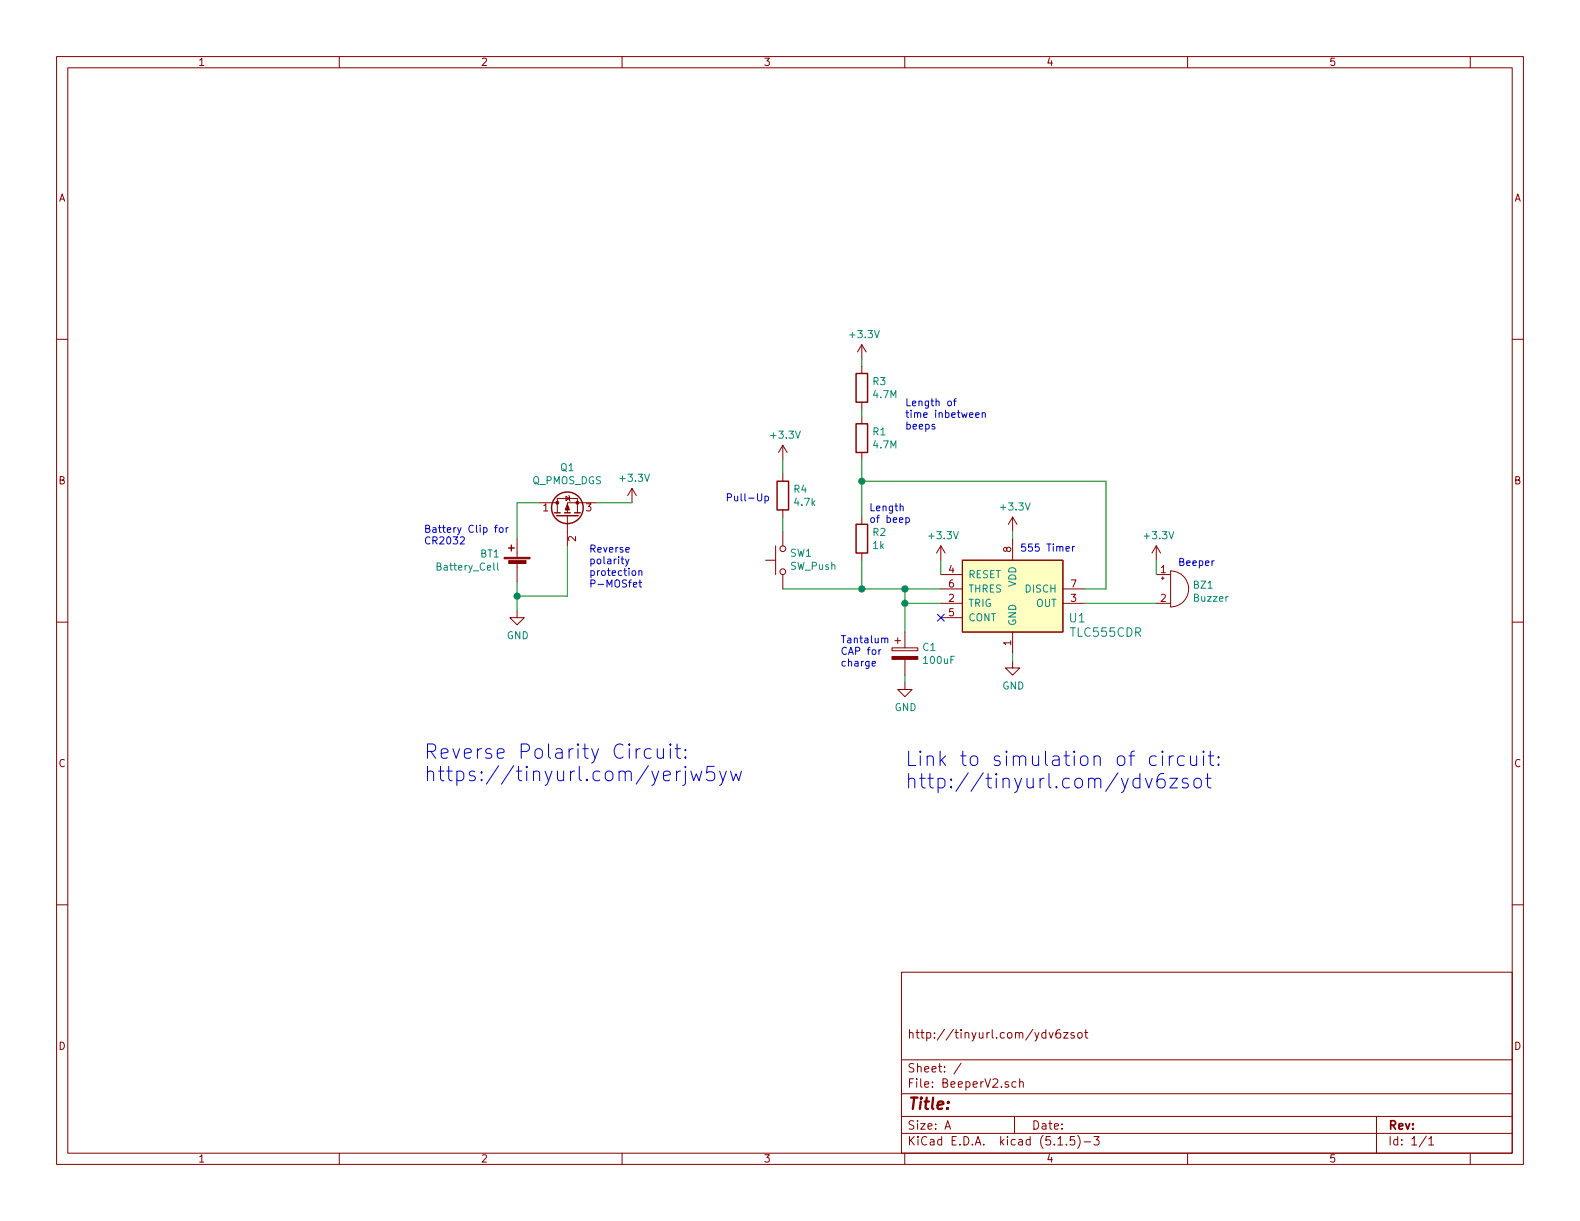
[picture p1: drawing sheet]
<svg xmlns="http://www.w3.org/2000/svg" width="279mm" height="216mm" viewBox="0 0 279 216" stroke-linecap="round" stroke-linejoin="round" font-family="sans-serif">
<g fill="none" stroke="#840000" stroke-width=".18">
<path d="M10 10h259.4v195.9h-259.4zM12 12h255.4v191.9h-255.4zM60 10v2M110 10v2M160 10v2M210 10v2M260 10v2M10 60h2M267.4 60h2M138.4 78.7v2.6M138.4 78.7l-.7 1.3M138.4 78.7l.8 1.3"/>
<path d="M152.4 61v2.5M152.4 64.8v1.2M152.4 71.1v1.3M152.4 73.7v1.2M152.4 61l-.8 1.2M152.4 61l.8 1.2M91.4 95.3v3.3M91.4 99.6v3.3M95.2 88.9h3.4M98.6 90.7v-2.6h3.5v2.6M100.1 87.8l.6 .3-.6 .4zM100.3 91.2v5.3"/>
<path d="M100.6 87.6l.1 .2v.7l.1 .1M105.4 88.9h-5.1v1.8M111.8 86.4l-.8 1.2M111.8 86.4v2.5M111.8 86.4l.7 1.2M135.4 99.1h1.8M137.2 96.5v5.1M138.4 83.8v1.3M138.4 90.2v1.2M138.4 94v2.5M152.4 80v1.3M152.4 91.4v1.3"/>
<path d="M152.4 97.8v1.3M166.4 96.5l-.8 1.3M166.4 96.5v2.6M166.4 96.5l.7 1.3M170.2 99.1h17.8v12.7h-17.8zM179.1 91.4l-.8 1.3M179.1 91.4v2.6M179.1 95.3v3.8M179.1 91.4l.7 1.3M204.5 96.5l-.8 1.3M204.5 96.5v2.6M204.5 96.5l.7 1.3"/>
<path d="M10 110h2M91.4 108v1.2h1.3l-1.3 1.3-1.2-1.3h1.2M138.4 101.6v2.5M157.7 114.6h4.6v.5h-4.6zM158.2 113.3h1.1M158.7 112.8v1M160 111.8v2.8M160 116.6v2.8M166.4 101.6h3.8M166.4 106.7h3.8M166.4 109.2h3.8M166.4 104.1h3.8"/>
<path d="M179.1 116.8v1.3h1.2l-1.2 1.3-1.3-1.3h1.3M179.1 111.8v3.8M188 106.7h3.8M188 104.1h3.8M204.5 101.6h2.5M204.5 106.7h2.5M205.4 102.2h.5M205.6 102v.5M207 101a3.2 3.2 0 0 1 3.2 3.1 3.2 3.2 0 0 1-3.2 3.2zM267.4 110h2M160 120.7v1.2h1.3l-1.3 1.3-1.3-1.3h1.3M10 160h2"/>
<path d="M267.4 160h2M159.4 171.9h108v32h-108zM159.4 197.4h108M159.4 193.4h108M159.4 187.4h108M167.1 199.7l.5-1.5 .5 1.5M167.2 199.2h.8M170 188l-1.3 1.9M179.4 197.4v3M179.7 191.3h-.5l-.3 .2 .1 .6 .2 .2 .5-.1M180.3 191.4l.1-.1a.37 .37 0 0 1 .5 .2v.8M180.3 190.8v1.5"/>
<path d="M185.5 182.6l.4 1 .3-1M187.5 182.1a.62 .62 0 0 0-.8 .6l.1 .7 .2 .2 .5-.2 .1-.5-.1-.2h-.5l-.3 .2M188.1 182.6h.8l-.8 1h.8M189.9 182.7a.37 .37 0 0 0-.5 .1v.2l.5 .1 .1 .2-.2 .3-.4-.1M190.7 182.7l.2-.1 .4 .1v.7l-.2 .2-.4-.2zM191.8 182.6h.6M192 182.1v1.3l.4 .2M243.4 197.4v6.5M60 203.9v2M110 203.9v2M159.4 200.4h108M160 203.9v2"/>
<path d="M187.1 202.5h.8M188.6 202.3v.2M190 201h-.7l-.1 .7 .2-.2 .5 .1 .2 .2-.1 .5-.2 .2-.6-.2M190.6 200.8a1.71 1.71 0 0 1 0 2.2M191.7 201.9h1.2M193.4 201h1l-.5 .5 .4 .2v.6l-.2 .2-.7-.2M210 203.9v2M252.2 200.9l-1.2 1.9M252.7 201.4l.4-.4v1.5M252.7 202.5h.8M260 203.9v2"/>
<circle cx="138.4" cy="97" r=".51"/>
<circle cx="138.4" cy="101.1" r=".51"/>
</g>
<g fill="none" stroke="#840000" stroke-width=".25">
<path d="M151.4 74.9h2v5.1h-2zM151.4 66h2v5.1h-2zM89.9 96.9h1M90.4 96.4v1M98 90.7h1.1M98.4 91.2h3.8M99.8 90.7h1M101.6 90.7h1M137.4 85.1h2v5.1h-2zM151.4 92.7h2v5.1h-2z"/>
<circle cx="100.3" cy="89.8" r="2.79"/>
</g>
<g fill="#840000" stroke="#840000" stroke-width=".18">
<path d="M100.3 89.2l.4 1h-.8z"/>
<path d="M157.7 116.1h4.6v.5h-4.6z"/>
<path d="M89.2 98.6h4.5v.2h-4.5z"/>
<path d="M90 99.1h3v.5h-3z"/>
<circle cx="102.1" cy="88.9" r=".25"/>
<circle cx="98.6" cy="88.9" r=".25"/>
</g>
<path d="M88 99.5v1.1l.2 .2" fill="none" stroke="#008484" stroke-width=".18"/>
<path d="M170.2 99.1h17.8v12.7h-17.8z" fill="#ffffc2" stroke="#ffffc2" stroke-width=".18"/>
<g fill="none" stroke="#008400" stroke-width=".18">
<path d="M152.4 63.5v1.3M152.4 72.4v1.3M95.2 88.9h-3.8v6.4M100.3 96.5v8.9h-8.9M105.4 88.9h6.4M138.4 81.3v2.5M138.4 91.4v2.6M152.4 85.1h43.2v19h-3.8M152.4 81.3v10.1M152.4 99.1v5M166.4 99.1v2.5M179.1 94v1.3"/>
<path d="M204.5 99.1v2.5M91.4 102.9v5.1M138.4 104.1h28M160 106.7h6.4M160 104.1v7.7M160 119.4v1.3M179.1 115.6v1.2M191.8 106.7h12.7"/>
</g>
<g fill="none" stroke="#0000c2" stroke-width=".18">
<path d="M167.6 71l.2-.1 .4 .1v.5l-.1 .2-.3 .1-.2-.2zM168.6 70.9h.5M169.1 70.5l-.3 .2v1.1M172.5 73.4l.7-.1-.1-.3h-.4l-.2 .2 .1 .6h.5M173.7 73.1l.2-.1h.3v.8M173.7 73v.8M81.4 95l.5-.1 .2 .4v.2l-.7 .7h.7M87.5 93.3h.4M87.9 92.9l-.3 .1v1.1M88.4 93.3h.3l.3 .2-.2 .6h-.3l-.2-.2zM89.5 93.3v.8M89.9 93.3l-.4 .2"/>
<path d="M110.6 98.9l.3 .8M110.7 97.2l.6-.1-.1-.2-.4-.1-.1 .2v.6h.5M111.2 98.9l-.4 1.1-.2 .1M134 87.3v1l.2 .3 .4-.1 .1-.2v-1M135.3 87.8l.4-.1 .2 .3-.1 .5h-.5M135.3 87.7v1.3M159.2 89.6l.2-.1h.3v.8M160.2 91.6l.4-.1 .2 .3-.1 .5h-.5M160.2 91.5v1.3M188.5 97l.6-.1v-.2l-.4-.1-.2 .2 .1 .6h.5M189.7 96.6v.9M190 96.6l-.3 .3"/>
<path d="M214.7 99.2l-.4 .2M111.9 101l.3-.1 .2 .1-.1 .7-.3 .1-.2-.3zM112 103.4l.6-.1-.1-.3h-.3l-.2 .1 .1 .7h.4M113 101l.2-.1 .3 .1v.8M113 100.9v.9M113 103h.5M113.2 102.5v1.1l.3 .2M154.2 117.3l.6-.1v-.2l-.4-.1-.2 .2 .1 .6h.5M155.4 114.9v.8M155.8 114.9l-.4 .2M156.5 113l.1-.2 .3 .1 .1 .8M115.1 132.5l-.7-.1-.2 .1-.3 .4v.7l.3 .4 .2 .1 .7-.1"/>
<path d="M116.2 132.4v1.3l.2 .3a.66 .66 0 0 0 .9-.2M117.3 132.4v1.7M118.5 131.5l-.1 .2 .1 .1 .2-.1-.2-.2v.3M118.5 132.4v1.7M119.4 132.4h.9M119.6 136.3v1.7M119.7 131.5v2.2l.2 .3 .4 .1M120.3 136.3a.64 .64 0 0 0-.7 .5M121.2 133.8l.1 .2-.1 .1-.1-.1 .1-.2v.3M121.2 132.5l.1 .1-.1 .1-.1-.1 .1-.1v.2M121.2 136.3v2.2l-.1 .3-.4 .1M121.2 135.5l-.1 .1 .1 .1 .1-.1-.1-.1v.2"/>
<path d="M122.2 136.3l.5 1.7 .4-1.2 .5 1.2 .5-1.7M126.3 135.5h-1.2l-.2 1.2 .4-.2h.6l.4 .2 .1 .3-.1 .8-.4 .2h-.6l-.4-.2M127.3 136.3l.5 1.7M128.4 136.3l-.8 2.4-.3 .2M129.2 136.3l.5 1.7 .4-1.2 .5 1.2 .5-1.7M202.5 137.6l.6 1.7 .7-1.7M204.5 133.8l-.7-.1-.3 .1-.2 .3v.8l.2 .3 .3 .2 .7-.2M205.6 132.8l-.2 .1 .2 .1 .1-.1-.1-.1v.2M205.6 133.7v1.7M205.8 136.8a1.02 1.02 0 0 0-1.2 1.1v.9l.2 .4 .8 .1 .2-.1 .2-.4v-.6l-.2-.3-.2-.2-.8 .2-.2 .3M206.8 133.7v1.7M206.9 137.6h1.3l-1.3 1.7h1.3"/>
<path d="M207.5 133.7a.64 .64 0 0 0-.7 .4M209.4 133.8l-.7-.1-.2 .1-.3 .3v.8l.3 .3 .2 .2 .7-.2M210 137.7l-.6-.1-.3 .4 .1 .4 .8 .2 .2 .2-.2 .4-.2 .1-.7-.1M210.5 133.7v1.3l.1 .2a.66 .66 0 0 0 1-.1M211.3 137.9a.67 .67 0 0 1 .6-.3 .67 .67 0 0 1 .5 .5v.7a.68 .68 0 0 1-.6 .5 .68 .68 0 0 1-.7-.5v-.7zM211.6 133.7v1.7M212.8 132.8l-.1 .1 .1 .1 .1-.1-.1-.1v.2M212.8 133.7v1.7M213.2 137.6h.9M213.5 136.8v2.1l.2 .3 .4 .1M213.7 133.7h.9M214 132.8v2.2l.1 .2 .5 .2"/>
<path d="M215.5 135.1l.1 .1-.1 .2-.1-.2 .1-.1v.3M215.5 133.8l.1 .1-.1 .1-.1-.1 .1-.1v.2"/>
</g>
<g fill="#008400" stroke="#008400" stroke-width=".25">
<circle cx="91.4" cy="105.4" r=".51"/>
<circle cx="152.4" cy="85.1" r=".51"/>
<circle cx="160" cy="106.7" r=".51"/>
<circle cx="160" cy="104.1" r=".51"/>
<circle cx="152.4" cy="104.1" r=".51"/>
</g>
<path d="M165.8 108.6l1.2 1.2M167 108.6l-1.2 1.2" fill="none" stroke="#000084" stroke-width=".18"/>
<g font-size="3.5" fill="#0000c2">
<text x="74.9" y="134.2">Reverse Polarity Circuit:</text>
<text x="160" y="135.5">Link to simulation of circuit:</text>
<text x="74.9" y="138.2">https://tinyurl.com/yerjw5yw</text>
<text x="160" y="139.4">http://tinyurl.com/ydv6zsot</text>
</g>
<text font-size="2.8" fill="#840000" x="160.4" y="196.2">Title:</text>
<g font-size="2.1" fill="#008484">
<text x="189.2" y="110.1">U1</text>
<text x="189.5" y="112.6">TLC555CDR</text>
</g>
<g font-size="2.1" fill="#840000">
<text x="160.4" y="183.6">http://tinyurl.com/ydv6zsot</text>
<text x="160.4" y="189.6">Sheet: /</text>
<text x="160.4" y="192.3">File: BeeperV2.sch</text>
<text x="160.4" y="202.5">KiCad E.D.A. kicad (5.1.5)-3</text>
<text x="160.4" y="199.7">Size: A</text>
<text x="182.4" y="199.7">Date:</text>
<text x="245.4" y="199.7">Rev:</text>
<text x="245.4" y="202.5">Id: 1/1</text>
</g>
<g font-size="1.8" fill="#840000">
<text x="35" y="11.6">1</text>
<text x="85" y="11.6">2</text>
<text x="135" y="11.6">3</text>
<text x="185" y="11.6">4</text>
<text x="235" y="11.6">5</text>
<text x="10.4" y="35.6">A</text>
<text x="267.8" y="35.6">A</text>
<text x="10.4" y="85.6">B</text>
<text x="267.8" y="85.6">B</text>
<text x="96" y="90.4">1</text>
<text x="101.9" y="95.7" transform="rotate(-90 101.9 95.7)">2</text>
<text x="103.7" y="90.4">3</text>
<text x="167.8" y="101.3">4</text>
<text x="178.8" y="97.6" transform="rotate(-90 178.8 97.6)">8</text>
<text x="205.3" y="101.3">1</text>
<text x="167.8" y="106.4">2</text>
<text x="167.8" y="103.9">6</text>
<text x="189.4" y="106.4">3</text>
<text x="189.4" y="103.9">7</text>
<text x="205.3" y="106.4">2</text>
<text x="167.8" y="109">5</text>
<text x="178.8" y="114.1" transform="rotate(-90 178.8 114.1)">1</text>
<text x="10.4" y="135.6">C</text>
<text x="267.8" y="135.6">C</text>
<text x="10.4" y="185.6">D</text>
<text x="267.8" y="185.6">D</text>
<text x="35" y="205.5">1</text>
<text x="85" y="205.5">2</text>
<text x="135" y="205.5">3</text>
<text x="185" y="205.5">4</text>
<text x="235" y="205.5">5</text>
</g>
<g font-size="1.8" fill="#008484">
<text x="150.4" y="59.8">+3.3V</text>
<text x="154.4" y="68.1">R3</text>
<text x="154.5" y="70.4">4.7M</text>
<text x="136.5" y="77.6">+3.3V</text>
<text x="154.4" y="77">R1</text>
<text x="99.2" y="83.3">Q1</text>
<text x="154.5" y="79.3">4.7M</text>
<text x="94.1" y="85.6">Q_PMOS_DGS</text>
<text x="109.8" y="85.2">+3.3V</text>
<text x="140.4" y="87.1">R4</text>
<text x="140.6" y="89.5">4.7k</text>
<text x="154.4" y="94.8">R2</text>
<text x="164.4" y="95.4">+3.3V</text>
<text x="177.1" y="90.3">+3.3V</text>
<text x="202.5" y="95.4">+3.3V</text>
<text x="77.5" y="100.9">Battery_Cell</text>
<text x="85" y="98.6">BT1</text>
<text x="139.8" y="98.5">SW1</text>
<text x="139.8" y="100.8">SW_Push</text>
<text x="154.4" y="97.1">1k</text>
<text x="171.2" y="107.3">TRIG</text>
<text x="171.2" y="102.2">RESET</text>
<text x="171.2" y="104.8">THRES</text>
<text x="179.7" y="103.8" transform="rotate(-90 179.7 103.8)">VDD</text>
<text x="181.4" y="104.8">DISCH</text>
<text x="183.2" y="107.3">OUT</text>
<text x="211.1" y="104.1">BZ1</text>
<text x="211.2" y="106.4">Buzzer</text>
<text x="89.6" y="113">GND</text>
<text x="171.2" y="109.9">CONT</text>
<text x="179.7" y="110.7" transform="rotate(-90 179.7 110.7)">GND</text>
<text x="163.2" y="115.1">C1</text>
<text x="163.5" y="117.4">100uF</text>
<text x="158.2" y="125.7">GND</text>
<text x="177.2" y="121.9">GND</text>
</g>
<g font-size="1.8" fill="#0000c2">
<text x="160" y="71.8">Length of</text>
<text x="160" y="73.9">time inbetween</text>
<text x="160" y="75.9">beeps</text>
<text x="128.3" y="88.6">Pull-Up</text>
<text x="74.9" y="94.2">Battery Clip for</text>
<text x="153.7" y="90.4">Length</text>
<text x="153.7" y="92.5">of beep</text>
<text x="74.9" y="96.3">CR2032</text>
<text x="104.1" y="97.7">Reverse</text>
<text x="104.1" y="99.8">polarity</text>
<text x="104.1" y="101.8">protection</text>
<text x="180.3" y="97.5">555 Timer</text>
<text x="208.3" y="100.1">Beeper</text>
<text x="104.1" y="103.9">P-MOSfet</text>
<text x="148.6" y="113.7">Tantalum</text>
<text x="148.6" y="115.8">CAP for</text>
<text x="148.6" y="117.9">charge</text>
</g>
</svg>
